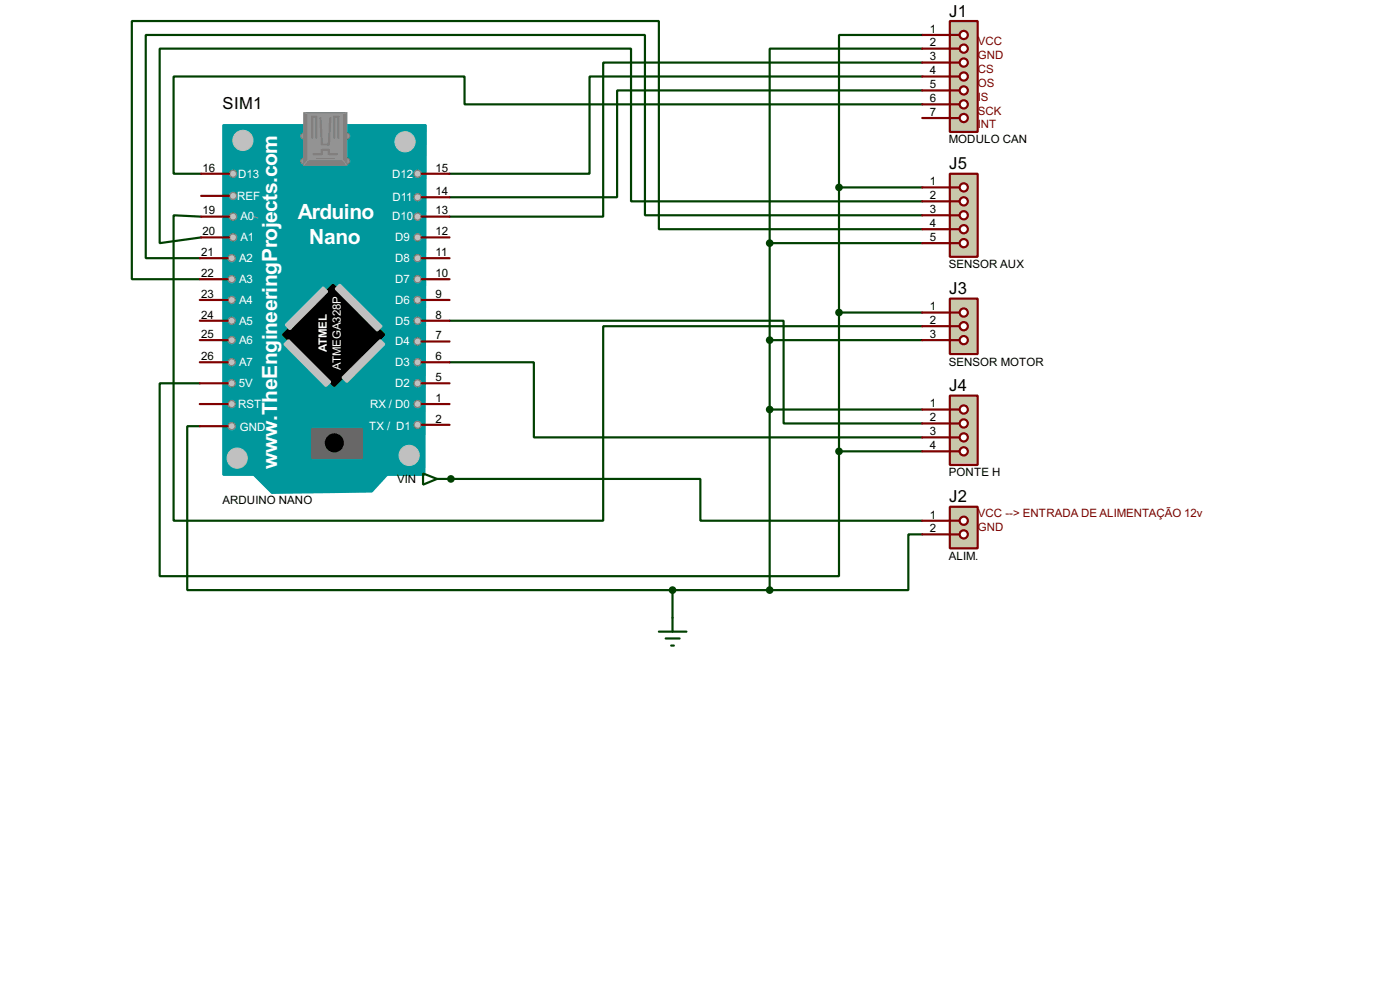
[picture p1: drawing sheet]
<svg xmlns="http://www.w3.org/2000/svg" width="256mm" height="180mm" viewBox="0 0 256 180" stroke-linecap="round" stroke-linejoin="round" font-family="sans-serif">
<g fill="none" stroke="#004000" stroke-width=".4">
<path d="M169 11.5h-58.5v28.2h-28.1M169 14h-61v17.8h-25.6M169 16.6h-55.9v19.5h-30.7M169 19.1h-83.9v-5.1h-53.3v17.8h5.1M169 6.4h-15.3v27.9M169 8.9h-28v35.6M36.9 39.7l-5.1-.3v55.9h78.7v-35.6h58.5M153.7 34.3v48.3M153.7 34.3h15.3M169 36.9h-53.4v-28h-86.3v35.6l7.6-1M169 39.4h-50.8v-33h-91.5v40.9h9.9M82.4 58.7h61.2v18.8h25.4"/>
<path d="M141 44.5v63.5M141 44.5h28M153.7 57.2h15.3M169 42h-48.3v-38.1h-96.5v47.2h12.4M36.6 78h-2.3v30h88.9M36.6 70.2h-7.3v35.3h124.4v-22.9M82.4 66.3h15.4v13.8h71.2M141 62.3h28M141 75h28M82.6 87.7h45.7v7.6h40.7M153.7 82.6h15.3M169 97.8h-2.6v10.2h-25.4"/>
<path d="M123.2 108v5.1M123.2 108h17.8"/>
</g>
<path d="M40.9 22.9h37.1l-.2 64h-6.9l-2.8 3.1-18.3 .2-3.3-3.3h-5.6z" fill-rule="evenodd" fill="#00979c" stroke="#00979c" stroke-width=".4"/>
<g fill="#000" stroke="#000" stroke-width=".4">
<path d="M51.9 61.3l9.1-9.2 9.4 9.2-9.1 9.4z" fill-rule="evenodd"/>
<circle cx="61.2" cy="81.1" r="1.55"/>
</g>
<g fill="#c0c0c0" stroke="#c0c0c0" stroke-width=".4">
<path d="M52.4 59.5l6.8-6.9 .8 .8-6.9 6.9z" fill-rule="evenodd"/>
<path d="M62.8 69.1l6.9-6.8 .7 .7-6.8 6.9z" fill-rule="evenodd"/>
<path d="M61.5 52.9l.8-.8 7.6 7.6-.8 .8z" fill-rule="evenodd"/>
<path d="M52.1 63l.8-.7 7.6 7.6-.8 .8z" fill-rule="evenodd"/>
</g>
<path d="M57.2 78.5h9.1v5.4h-9.1z" fill="#686767" stroke="#686767" stroke-width=".4"/>
<path d="M46.5 39.7l.8 .2" fill="none" stroke="#939393" stroke-width=".18"/>
<circle cx="43.4" cy="83.9" r="1.85" fill="#c0c0c0" stroke="#c0c0c0" stroke-width=".18"/>
<g fill="#c0c0c0" stroke="#808080" stroke-width=".25">
<circle cx="76.5" cy="36.1" r=".65"/>
<circle cx="76.5" cy="31.8" r=".65"/>
<circle cx="76.5" cy="39.7" r=".65"/>
<circle cx="76.5" cy="43.5" r=".65"/>
<circle cx="76.5" cy="51.1" r=".65"/>
<circle cx="76.5" cy="47.3" r=".65"/>
<circle cx="76.5" cy="54.9" r=".65"/>
<circle cx="76.5" cy="58.7" r=".65"/>
<circle cx="76.5" cy="66.3" r=".65"/>
<circle cx="76.5" cy="62.5" r=".65"/>
<circle cx="76.5" cy="70.2" r=".65"/>
<circle cx="76.5" cy="74" r=".65"/>
<circle cx="76.5" cy="77.8" r=".65"/>
<circle cx="42.7" cy="31.8" r=".65"/>
<circle cx="42.7" cy="35.9" r=".65"/>
<circle cx="42.7" cy="39.7" r=".65"/>
<circle cx="42.4" cy="47.3" r=".65"/>
<circle cx="42.7" cy="43.5" r=".65"/>
<circle cx="42.4" cy="51.1" r=".65"/>
<circle cx="42.4" cy="54.9" r=".65"/>
<circle cx="42.4" cy="62.3" r=".65"/>
<circle cx="42.4" cy="58.7" r=".65"/>
<circle cx="42.4" cy="66.3" r=".65"/>
<circle cx="42.4" cy="70.2" r=".65"/>
<circle cx="42.4" cy="78" r=".65"/>
<circle cx="42.4" cy="74" r=".65"/>
</g>
<circle cx="74.9" cy="83.4" r="1.85" fill="#c0c0c0" stroke="#c0c0c0" stroke-width=".18"/>
<g fill="#939393" stroke="#757575" stroke-width=".18">
<circle cx="63.5" cy="24.9" r=".55"/>
<circle cx="63.5" cy="29.5" r=".55"/>
</g>
<g fill="#939393" stroke="#808080" stroke-width=".18">
<circle cx="55.6" cy="24.9" r=".55"/>
<circle cx="55.6" cy="29.5" r=".55"/>
</g>
<path d="M55.7 20.6h7.9v9.7h-7.9z" fill="#808080" stroke="#808080" stroke-width=".18"/>
<path d="M56.4 20.9h6.4v8.4h-6.4z" fill="#939393" stroke="#939393" stroke-width=".18"/>
<path d="M55.7 20.6l.7 .3M56.4 29.3l-.7 1M62.8 29.3l.8 1M63.6 20.6l-.8 .3" fill="none" stroke="#939393" stroke-width=".18"/>
<path d="M57.2 25.2v-3.8h.8v3.8M57.5 28.2h1.5v-.7h1.3v.7h1.5M58.7 21.6l.3 4.6M60.5 21.6l-.2 4.9h-1.3M61.3 25.2v-3.8h.7v3.8" fill="none" stroke="#808080" stroke-width=".4"/>
<path d="M58 29h3.3" fill="none" stroke="#808080" stroke-width=".2"/>
<g fill="#c0c0c0" stroke="#c0c0c0" stroke-width=".18">
<circle cx="74.2" cy="26" r="1.85"/>
<circle cx="44.5" cy="25.7" r="1.85"/>
</g>
<g fill="none" stroke="#800000" stroke-width=".4">
<path d="M36.9 39.7h5.1M36.9 31.8h5.1M36.9 35.9h5.1M77.3 39.7h5.1M77.3 36.1h5.1M77.3 31.8h5.1M36.6 58.7h5.1M36.6 54.9h5.1M36.6 51.1h5.1M36.6 47.3h5.1M36.9 43.5h5.1M77.3 58.7h5.1"/>
<path d="M77.3 54.9h5.1M77.3 51.1h5.1M77.3 47.3h5.1M77.3 43.5h5.1M36.6 74h5.1M36.6 70.2h5.1M36.6 66.3h5.1M36.6 78h5.1M36.6 62.3h5.1M77.3 74h5.1M77.3 77.8h5.1M77.3 70.2h5.1"/>
<path d="M77.3 66.3h5.1M77.3 62.5h5.1"/>
</g>
<path d="M120.7 115.6h5.1M122 116.9h2.5M123 118.2h.5M123.2 113.1v2.5" fill="none" stroke="#004000" stroke-width=".4"/>
<path d="M174 3.9h5.1v20.3h-5.1z" fill="#c8c8aa" stroke="#800000" stroke-width=".4"/>
<path d="M174 6.4h1.8" fill="none" stroke="#800000" stroke-width=".4"/>
<circle cx="176.5" cy="6.4" r=".75" fill="#feffff" stroke="#800000" stroke-width=".4"/>
<path d="M174 8.9h1.8" fill="none" stroke="#800000" stroke-width=".4"/>
<circle cx="176.5" cy="8.9" r=".75" fill="#feffff" stroke="#800000" stroke-width=".4"/>
<path d="M174 11.5h1.8" fill="none" stroke="#800000" stroke-width=".4"/>
<circle cx="176.5" cy="11.5" r=".75" fill="#feffff" stroke="#800000" stroke-width=".4"/>
<path d="M174 14h1.8" fill="none" stroke="#800000" stroke-width=".4"/>
<circle cx="176.5" cy="14" r=".75" fill="#feffff" stroke="#800000" stroke-width=".4"/>
<path d="M174 16.6h1.8" fill="none" stroke="#800000" stroke-width=".4"/>
<circle cx="176.5" cy="16.6" r=".75" fill="#feffff" stroke="#800000" stroke-width=".4"/>
<path d="M174 19.1h1.8" fill="none" stroke="#800000" stroke-width=".4"/>
<circle cx="176.5" cy="19.1" r=".75" fill="#feffff" stroke="#800000" stroke-width=".4"/>
<path d="M174 21.6h1.8" fill="none" stroke="#800000" stroke-width=".4"/>
<circle cx="176.5" cy="21.6" r=".75" fill="#feffff" stroke="#800000" stroke-width=".4"/>
<path d="M169 6.4h5M169 8.9h5M169 11.5h5M169 14h5M169 16.6h5M169 19.1h5M169 21.6h5" fill="none" stroke="#800000" stroke-width=".4"/>
<path d="M174 92.8h5.1v7.6h-5.1z" fill="#c8c8aa" stroke="#800000" stroke-width=".4"/>
<path d="M174 95.3h1.8" fill="none" stroke="#800000" stroke-width=".4"/>
<circle cx="176.5" cy="95.3" r=".75" fill="#feffff" stroke="#800000" stroke-width=".4"/>
<path d="M174 97.8h1.8" fill="none" stroke="#800000" stroke-width=".4"/>
<circle cx="176.5" cy="97.8" r=".75" fill="#feffff" stroke="#800000" stroke-width=".4"/>
<path d="M169 95.3h5M169 97.8h5" fill="none" stroke="#800000" stroke-width=".4"/>
<g fill="#004000" stroke="#004000" stroke-width=".4">
<circle cx="123.2" cy="108" r=".5"/>
<circle cx="141" cy="108" r=".5"/>
</g>
<path d="M174 54.7h5.1v10.1h-5.1z" fill="#c8c8aa" stroke="#800000" stroke-width=".4"/>
<path d="M174 57.2h1.8" fill="none" stroke="#800000" stroke-width=".4"/>
<circle cx="176.5" cy="57.2" r=".75" fill="#feffff" stroke="#800000" stroke-width=".4"/>
<path d="M174 59.7h1.8" fill="none" stroke="#800000" stroke-width=".4"/>
<circle cx="176.5" cy="59.7" r=".75" fill="#feffff" stroke="#800000" stroke-width=".4"/>
<path d="M174 62.3h1.8" fill="none" stroke="#800000" stroke-width=".4"/>
<circle cx="176.5" cy="62.3" r=".75" fill="#feffff" stroke="#800000" stroke-width=".4"/>
<path d="M169 57.2h5M169 59.7h5M169 62.3h5" fill="none" stroke="#800000" stroke-width=".4"/>
<path d="M174 72.4h5.1v12.7h-5.1z" fill="#c8c8aa" stroke="#800000" stroke-width=".4"/>
<path d="M174 75h1.8" fill="none" stroke="#800000" stroke-width=".4"/>
<circle cx="176.5" cy="75" r=".75" fill="#feffff" stroke="#800000" stroke-width=".4"/>
<path d="M174 77.5h1.8" fill="none" stroke="#800000" stroke-width=".4"/>
<circle cx="176.5" cy="77.5" r=".75" fill="#feffff" stroke="#800000" stroke-width=".4"/>
<path d="M174 80.1h1.8" fill="none" stroke="#800000" stroke-width=".4"/>
<circle cx="176.5" cy="80.1" r=".75" fill="#feffff" stroke="#800000" stroke-width=".4"/>
<path d="M174 82.6h1.8" fill="none" stroke="#800000" stroke-width=".4"/>
<circle cx="176.5" cy="82.6" r=".75" fill="#feffff" stroke="#800000" stroke-width=".4"/>
<path d="M169 75h5M169 77.5h5M169 80.1h5M169 82.6h5" fill="none" stroke="#800000" stroke-width=".4"/>
<g fill="#004000" stroke="#004000" stroke-width=".4">
<circle cx="82.6" cy="87.7" r=".5"/>
<circle cx="153.7" cy="57.2" r=".5"/>
<circle cx="141" cy="62.3" r=".5"/>
</g>
<path d="M77.5 86.7l2.6 1-2.6 1zM80.1 87.7h2.5" fill="none" stroke="#004000" stroke-width=".4"/>
<path d="M174 31.8h5.1v15.2h-5.1z" fill="#c8c8aa" stroke="#800000" stroke-width=".4"/>
<path d="M174 34.3h1.8" fill="none" stroke="#800000" stroke-width=".4"/>
<circle cx="176.5" cy="34.3" r=".75" fill="#feffff" stroke="#800000" stroke-width=".4"/>
<path d="M174 36.9h1.8" fill="none" stroke="#800000" stroke-width=".4"/>
<circle cx="176.5" cy="36.9" r=".75" fill="#feffff" stroke="#800000" stroke-width=".4"/>
<path d="M174 39.4h1.8" fill="none" stroke="#800000" stroke-width=".4"/>
<circle cx="176.5" cy="39.4" r=".75" fill="#feffff" stroke="#800000" stroke-width=".4"/>
<path d="M174 42h1.8" fill="none" stroke="#800000" stroke-width=".4"/>
<circle cx="176.5" cy="42" r=".75" fill="#feffff" stroke="#800000" stroke-width=".4"/>
<path d="M174 44.5h1.8" fill="none" stroke="#800000" stroke-width=".4"/>
<circle cx="176.5" cy="44.5" r=".75" fill="#feffff" stroke="#800000" stroke-width=".4"/>
<path d="M169 34.3h5M169 36.9h5M169 39.4h5M169 42h5M169 44.5h5" fill="none" stroke="#800000" stroke-width=".4"/>
<g fill="#004000" stroke="#004000" stroke-width=".4">
<circle cx="153.7" cy="34.3" r=".5"/>
<circle cx="141" cy="44.5" r=".5"/>
<circle cx="153.7" cy="82.6" r=".5"/>
<circle cx="141" cy="75" r=".5"/>
</g>
<g font-size="4.3" fill="#fff">
<text x="54.6" y="40.2">Arduino</text>
<text x="56.7" y="44.7">Nano</text>
<text x="50.8" y="85.9" transform="rotate(-90 50.8 85.9)">www.TheEngineeringProjects.com</text>
</g>
<g font-size="3.4">
<text x="173.9" y="3">J1</text>
<text x="40.8" y="19.9">SIM1</text>
<text x="173.9" y="31">J5</text>
<text x="173.9" y="53.9">J3</text>
<text x="173.9" y="71.6">J4</text>
<text x="173.9" y="92">J2</text>
</g>
<g font-size="2.4">
<text x="170.4" y="6">1</text>
<text x="170.4" y="8.5">2</text>
<text x="170.4" y="11.1">3</text>
<text x="170.4" y="13.6">4</text>
<text x="170.4" y="16.2">5</text>
<text x="170.4" y="18.7">6</text>
<text x="170.4" y="21.2">7</text>
<text x="173.8" y="26.3">MODULO CAN</text>
<text x="37.1" y="31.4">16</text>
<text x="79.8" y="35.7">14</text>
<text x="79.8" y="31.4">15</text>
<text x="170.4" y="33.9">1</text>
<text x="37.1" y="39.3">19</text>
<text x="79.8" y="39.3">13</text>
<text x="170.4" y="36.5">2</text>
<text x="170.4" y="39">3</text>
<text x="170.4" y="41.6">4</text>
<text x="36.9" y="46.9">21</text>
<text x="37.1" y="43">20</text>
<text x="79.8" y="46.9">11</text>
<text x="79.8" y="43">12</text>
<text x="170.4" y="44.1">5</text>
<text x="36.9" y="50.7">22</text>
<text x="79.8" y="50.7">10</text>
<text x="173.8" y="49.1">SENSOR AUX</text>
<text x="36.9" y="58.3">24</text>
<text x="36.9" y="54.5">23</text>
<text x="79.8" y="58.3">8</text>
<text x="79.8" y="54.5">9</text>
<text x="170.4" y="56.8">1</text>
<text x="170.4" y="59.3">2</text>
<text x="36.9" y="61.9">25</text>
<text x="36.9" y="65.9">26</text>
<text x="79.8" y="65.9">6</text>
<text x="79.8" y="62.1">7</text>
<text x="170.4" y="61.9">3</text>
<text x="79.8" y="69.8">5</text>
<text x="173.8" y="66.9">SENSOR MOTOR</text>
<text x="79.8" y="73.6">1</text>
<text x="79.8" y="77.4">2</text>
<text x="170.4" y="74.6">1</text>
<text x="170.4" y="77.1">2</text>
<text x="170.4" y="79.7">3</text>
<text x="170.4" y="82.2">4</text>
<text x="72.8" y="88.4">VIN</text>
<text x="173.8" y="87.2">PONTE H</text>
<text x="40.7" y="92.3">ARDUINO NANO</text>
<text x="170.4" y="94.9">1</text>
<text x="170.4" y="97.4">2</text>
<text x="173.8" y="102.5">ALIM.</text>
</g>
<g font-size="2.4" fill="#800000">
<text x="179.1" y="8.3">VCC</text>
<text x="179.1" y="10.8">GND</text>
<text x="179.1" y="13.4">CS</text>
<text x="179.1" y="15.9">OS</text>
<text x="179.1" y="18.5">I</text>
<text x="179.1" y="21">SCK</text>
<text x="179.1" y="23.5">I</text>
<text x="179.7" y="18.5">S</text>
<text x="179.7" y="23.5">NT</text>
<text x="179.1" y="94.7">VCC --&gt; ENTRADA DE ALIMENTAÇÃO 12v</text>
<text x="179.1" y="97.2">GND</text>
</g>
<g font-size="2.4" fill="#fff">
<text x="43.6" y="32.5">D13</text>
<text x="71.8" y="32.5">D12</text>
<text x="43.4" y="36.6">REF</text>
<text x="44" y="40.4">A0</text>
<text x="71.8" y="40.4">D10</text>
<text x="71.9" y="36.8">D11</text>
<text x="43.8" y="48">A2</text>
<text x="44" y="44.1">A1</text>
<text x="72.4" y="44.1">D9</text>
<text x="72.4" y="48">D8</text>
<text x="43.8" y="51.8">A3</text>
<text x="72.4" y="51.8">D7</text>
<text x="43.8" y="59.4">A5</text>
<text x="43.8" y="55.6">A4</text>
<text x="72.4" y="55.6">D6</text>
<text x="72.4" y="59.4">D5</text>
<text x="43.8" y="63">A6</text>
<text x="59.9" y="64.5" transform="rotate(-90 59.9 64.5)">ATMEL</text>
<text x="72.4" y="63.2">D4</text>
<text x="43.8" y="70.9">5V</text>
<text x="43.8" y="67">A7</text>
<text x="62.4" y="67.8" transform="rotate(-90 62.4 67.8)">ATMEGA328P</text>
<text x="72.4" y="67">D3</text>
<text x="72.4" y="70.9">D2</text>
<text x="43.6" y="74.7">RST</text>
<text x="67.8" y="74.7">RX / D0</text>
<text x="43.9" y="79">GND</text>
<text x="67.6" y="78.7">TX / D1</text>
</g>
</svg>
